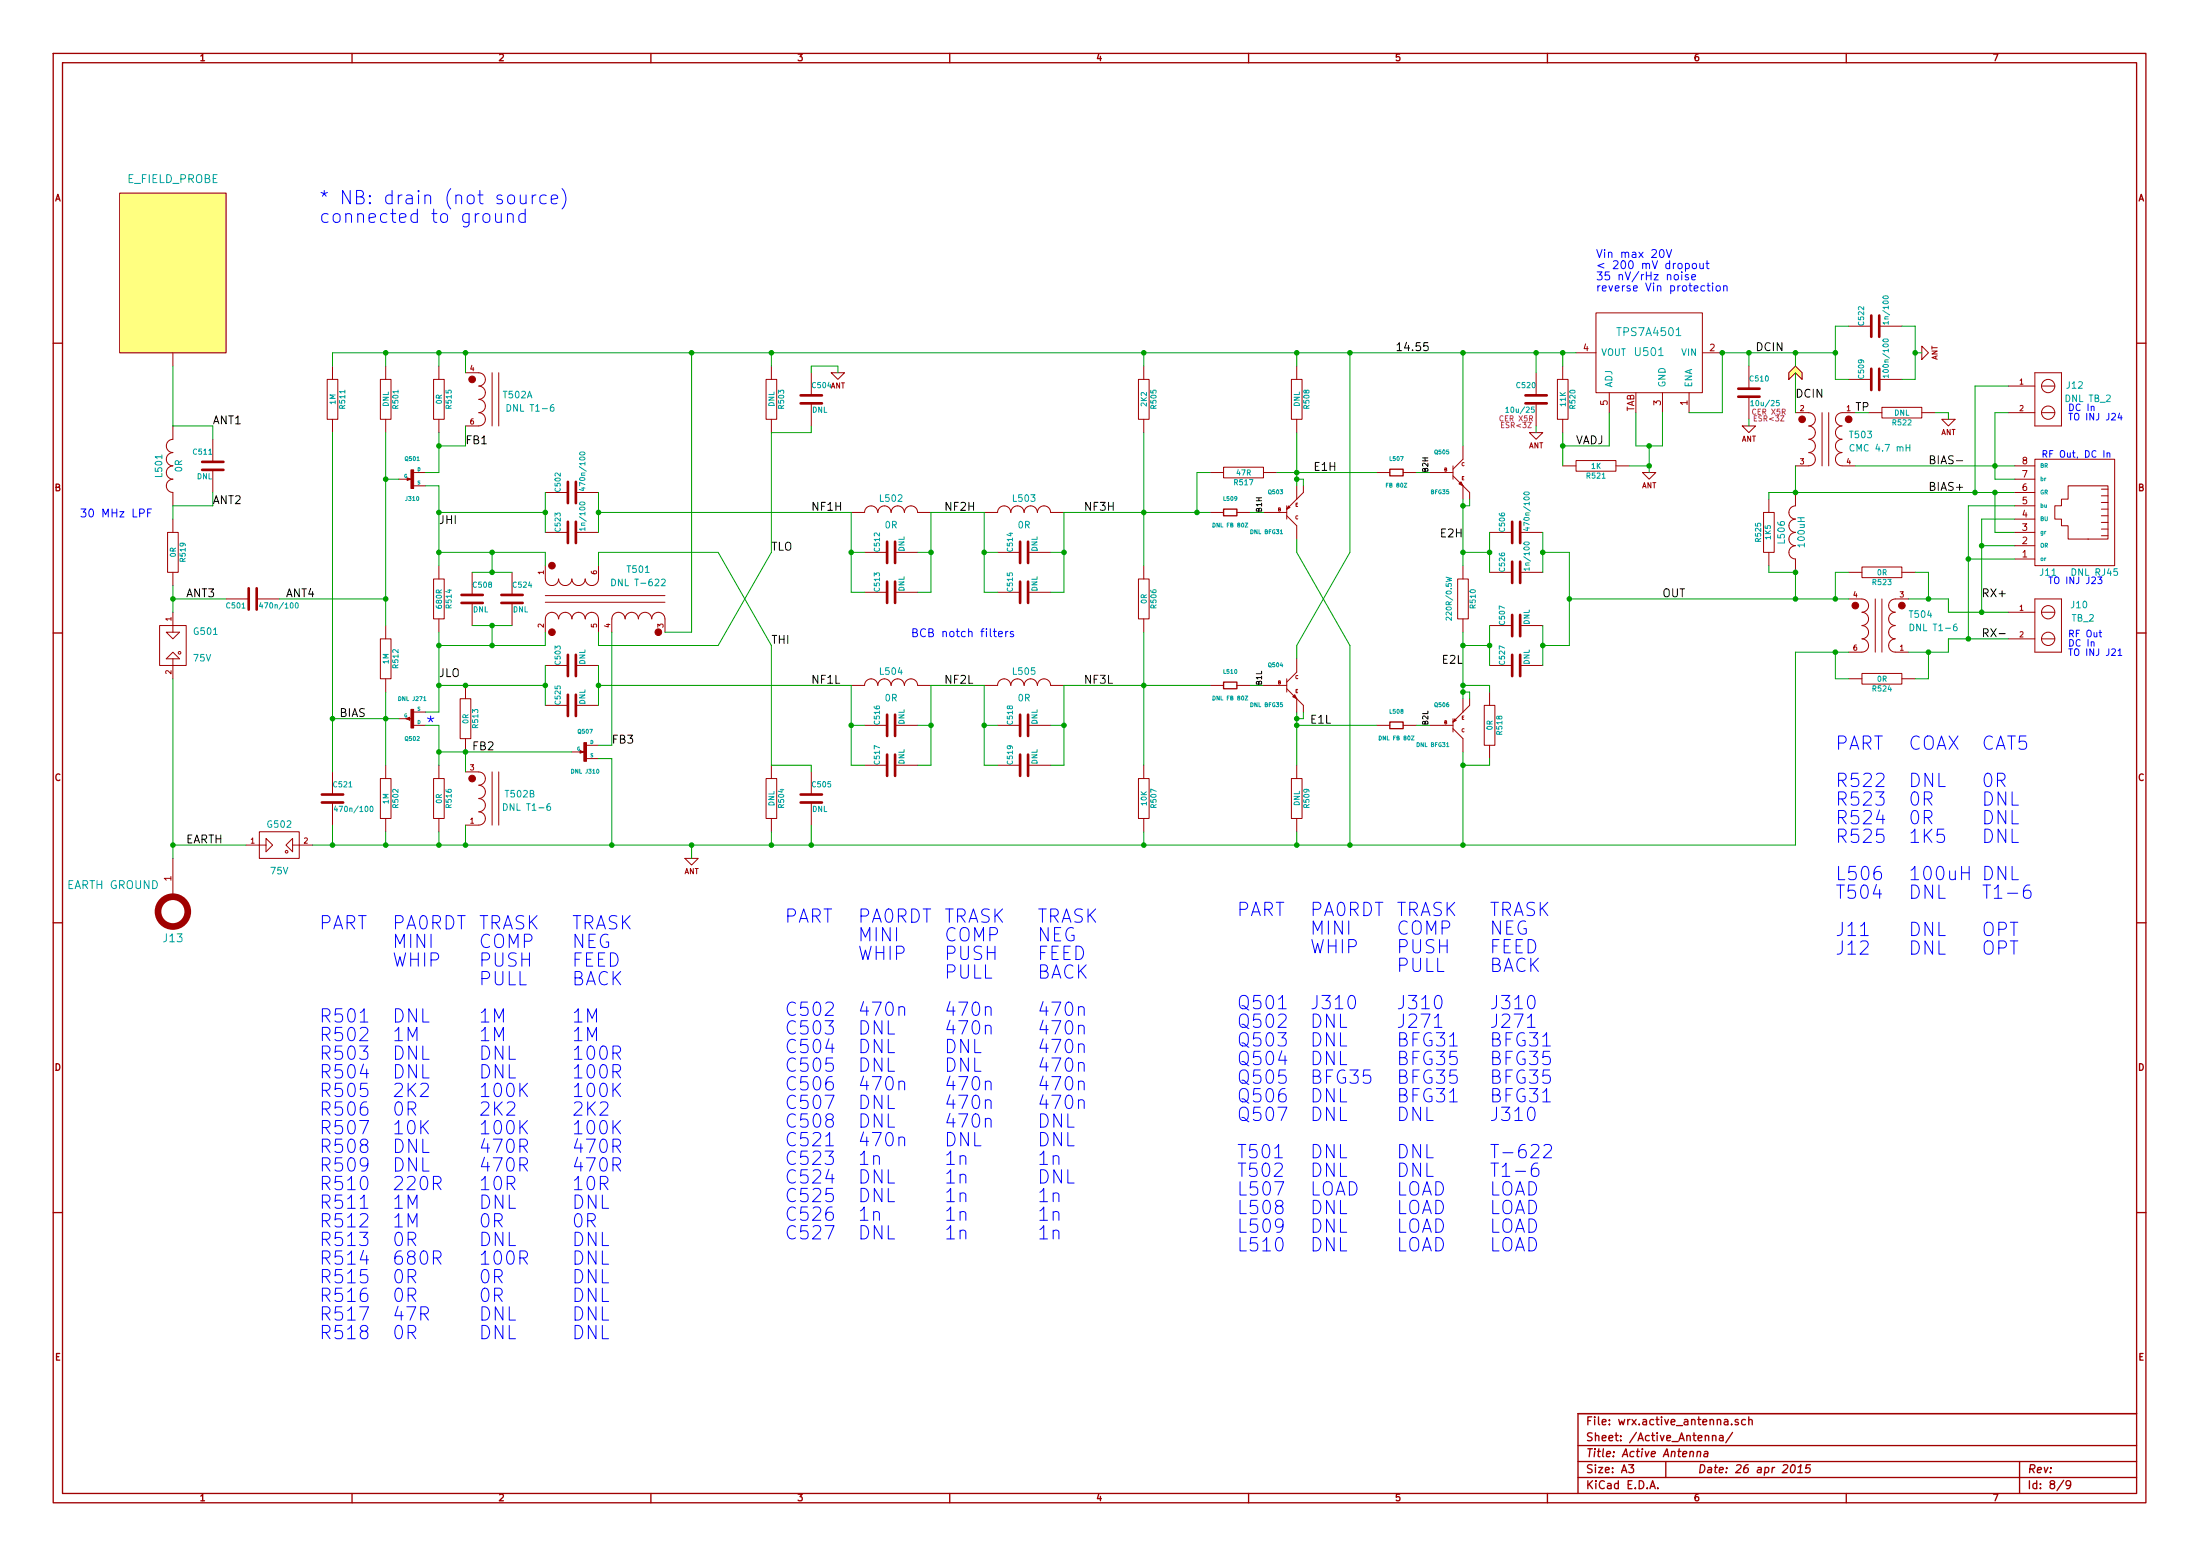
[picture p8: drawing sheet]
EESchema Schematic File Version 2  date Monday, April 27, 2015 12:02:39 PM
LIBS:wrx
LIBS:wrx-cache
EELAYER 27 0
EELAYER END
$Descr A3 16535 11693
encoding utf-8
Sheet 8 9
Title "Active Antenna"
Date "26 apr 2015"
Rev ""
Comp ""
Comment1 ""
Comment2 ""
Comment3 ""
Comment4 ""
$EndDescr
$Comp
L N_JFET Q501
U 1 1
P 3100 3600
F 0 "Q501" H 3100 3750 30  0000 C CNN
F 1 "J310" H 3100 3450 30  0000 C CNN
F 2 "wrx-SOT23_DGS" H 3100 3600 60  0001 C CNN
F 3 "~" H 3100 3600 60  0000 C CNN
	1    3100 3600
	1    0    0    -1  
$EndComp
$Comp
L P_JFET Q502
U 1 1
P 3100 5400
F 0 "Q502" H 3100 5550 30  0000 C CNN
F 1 "DNL J271" H 3100 5250 30  0000 C CNN
F 2 "wrx-SOT23_DGS" H 3100 5400 60  0001 C CNN
F 3 "~" H 3100 5400 60  0000 C CNN
	1    3100 5400
	1    0    0    1   
$EndComp
$Comp
L C C508
U 1 1
P 3550 4500
F 0 "C508" H 3550 4600 40  0000 L CNN
F 1 "DNL" H 3556 4415 40  0000 L CNN
F 2 "wrx-SM0805" H 3588 4350 30  0001 C CNN
F 3 "~" H 3550 4500 60  0000 C CNN
	1    3550 4500
	1    0    0    -1  
$EndComp
$Comp
L R R514
U 1 1
P 3300 4500
F 0 "R514" V 3380 4500 40  0000 C CNN
F 1 "680R" V 3307 4501 40  0000 C CNN
F 2 "wrx-SM0805" V 3230 4500 30  0001 C CNN
F 3 "~" H 3300 4500 30  0000 C CNN
	1    3300 4500
	1    0    0    1   
$EndComp
$Comp
L GAS_DISCHARGE_TUBE G501
U 1 1
P 1300 4850
F 0 "G501" H 1450 4950 50  0000 L CNN
F 1 "75V" H 1450 4750 50  0000 L CNN
F 2 "wrx-GDT" H 1300 4850 50  0001 C CNN
F 3 "~" H 1300 4850 50  0001 C CNN
	1    1300 4850
	1    0    0    -1  
$EndComp
$Comp
L C C502
U 1 1
P 4300 3700
F 0 "C502" H 4300 3800 40  0000 L CNN
F 1 "470n/100" H 4306 3615 40  0000 L CNN
F 2 "wrx-SM1206" H 4338 3550 30  0001 C CNN
F 3 "~" H 4300 3700 60  0000 C CNN
	1    4300 3700
	0    -1   -1   0   
$EndComp
$Comp
L C C503
U 1 1
P 4300 5000
F 0 "C503" H 4300 5100 40  0000 L CNN
F 1 "DNL" H 4306 4915 40  0000 L CNN
F 2 "wrx-SM0805" H 4338 4850 30  0001 C CNN
F 3 "~" H 4300 5000 60  0000 C CNN
	1    4300 5000
	0    -1   -1   0   
$EndComp
$Comp
L R R506
U 1 1
P 8600 4500
F 0 "R506" V 8680 4500 40  0000 C CNN
F 1 "0R" V 8607 4501 40  0000 C CNN
F 2 "wrx-SM0805" V 8530 4500 30  0001 C CNN
F 3 "~" H 8600 4500 30  0000 C CNN
	1    8600 4500
	1    0    0    -1  
$EndComp
$Comp
L R R510
U 1 1
P 11000 4500
F 0 "R510" V 11080 4500 40  0000 C CNN
F 1 "220R/0.5W" V 10900 4500 40  0000 C CNN
F 2 "wrx-SM0805" V 10930 4500 30  0001 C CNN
F 3 "~" H 11000 4500 30  0000 C CNN
	1    11000 4500
	1    0    0    -1  
$EndComp
$Comp
L C C511
U 1 1
P 1600 3500
F 0 "C511" H 1600 3600 40  0000 L CNN
F 1 "DNL" H 1606 3415 40  0000 L CNN
F 2 "wrx-SM0805" H 1638 3350 30  0001 C CNN
F 3 "~" H 1600 3500 60  0000 C CNN
	1    1600 3500
	-1   0    0    -1  
$EndComp
$Comp
L R R501
U 1 1
P 2900 3000
F 0 "R501" V 2980 3000 40  0000 C CNN
F 1 "DNL" V 2907 3001 40  0000 C CNN
F 2 "wrx-SM0805" V 2830 3000 30  0001 C CNN
F 3 "~" H 2900 3000 30  0000 C CNN
	1    2900 3000
	1    0    0    -1  
$EndComp
$Comp
L R R502
U 1 1
P 2900 6000
F 0 "R502" V 2980 6000 40  0000 C CNN
F 1 "1M" V 2907 6001 40  0000 C CNN
F 2 "wrx-SM0805" V 2830 6000 30  0001 C CNN
F 3 "~" H 2900 6000 30  0000 C CNN
	1    2900 6000
	1    0    0    1   
$EndComp
$Comp
L R R505
U 1 1
P 8600 3000
F 0 "R505" V 8680 3000 40  0000 C CNN
F 1 "2K2" V 8607 3001 40  0000 C CNN
F 2 "wrx-SM0805" V 8530 3000 30  0001 C CNN
F 3 "~" H 8600 3000 30  0000 C CNN
	1    8600 3000
	1    0    0    -1  
$EndComp
$Comp
L R R507
U 1 1
P 8600 6000
F 0 "R507" V 8680 6000 40  0000 C CNN
F 1 "10K" V 8607 6001 40  0000 C CNN
F 2 "wrx-SM0402" V 8530 6000 30  0001 C CNN
F 3 "~" H 8600 6000 30  0000 C CNN
	1    8600 6000
	1    0    0    -1  
$EndComp
$Comp
L C C506
U 1 1
P 11400 4000
F 0 "C506" H 11400 4100 40  0000 L CNN
F 1 "470n/100" H 11406 3915 40  0000 L CNN
F 2 "wrx-SM1206" H 11438 3850 30  0001 C CNN
F 3 "~" H 11400 4000 60  0000 C CNN
	1    11400 4000
	0    -1   -1   0   
$EndComp
$Comp
L C C507
U 1 1
P 11400 4700
F 0 "C507" H 11400 4800 40  0000 L CNN
F 1 "DNL" H 11406 4615 40  0000 L CNN
F 2 "wrx-SM0805" H 11438 4550 30  0001 C CNN
F 3 "~" H 11400 4700 60  0000 C CNN
	1    11400 4700
	0    -1   -1   0   
$EndComp
$Comp
L C C509
U 1 1
P 14100 2850
F 0 "C509" H 14100 2950 40  0000 L CNN
F 1 "100n/100" H 14106 2765 40  0000 L CNN
F 2 "wrx-SM0805" H 14138 2700 30  0001 C CNN
F 3 "~" H 14100 2850 60  0000 C CNN
	1    14100 2850
	0    -1   -1   0   
$EndComp
$Comp
L GAS_DISCHARGE_TUBE G502
U 1 1
P 2100 6350
F 0 "G502" V 1950 6350 50  0000 C CNN
F 1 "75V" V 2300 6350 50  0000 C CNN
F 2 "wrx-GDT" H 2100 6350 50  0001 C CNN
F 3 "~" H 2100 6350 50  0001 C CNN
	1    2100 6350
	0    -1   1    0   
$EndComp
$Comp
L CONN_HOLE J13
U 1 1
P 1300 6850
F 0 "J13" H 1300 7050 60  0000 C CNN
F 1 "EARTH GROUND" H 1750 6650 60  0000 C CNN
F 2 "wrx-SCREW_HOLE_#8" H 1300 6850 60  0001 C CNN
F 3 "" H 1300 6850 60  0000 C CNN
	1    1300 6850
	-1   0    0    1   
$EndComp
Text Label 3300 3950 0    60   ~ 0
JHI
Text Label 3300 5100 0    60   ~ 0
JLO
Text Label 1400 4500 0    60   ~ 0
ANT3
Text Label 12500 4500 0    60   ~ 0
OUT
Text Label 10750 2650 2    60   ~ 0
14.55
Text Label 9850 5450 0    60   ~ 0
E1L
Text Label 11000 4050 2    60   ~ 0
E2H
Text Notes 2400 1550 0    100  ~ 0
* NB: drain (not source)\nconnected to ground
Text Label 11000 5000 2    60   ~ 0
E2L
Text Label 9500 3850 1    40   ~ 0
B1H
$Comp
L R R508
U 1 1
P 9750 3000
F 0 "R508" V 9830 3000 40  0000 C CNN
F 1 "DNL" V 9757 3001 40  0000 C CNN
F 2 "wrx-SM0805" V 9680 3000 30  0001 C CNN
F 3 "~" H 9750 3000 30  0000 C CNN
	1    9750 3000
	1    0    0    -1  
$EndComp
$Comp
L R R509
U 1 1
P 9750 6000
F 0 "R509" V 9830 6000 40  0000 C CNN
F 1 "DNL" V 9757 6001 40  0000 C CNN
F 2 "wrx-SM0805" V 9680 6000 30  0001 C CNN
F 3 "~" H 9750 6000 30  0000 C CNN
	1    9750 6000
	1    0    0    -1  
$EndComp
$Comp
L R R517
U 1 1
P 9350 3550
F 0 "R517" V 9430 3550 40  0000 C CNN
F 1 "47R" V 9357 3551 40  0000 C CNN
F 2 "wrx-SM0805" V 9280 3550 30  0001 C CNN
F 3 "~" H 9350 3550 30  0000 C CNN
	1    9350 3550
	0    1    1    0   
$EndComp
$Comp
L T1-6_SPLIT T502
U 2 1
P 3750 6000
F 0 "T502" H 3500 6000 50  0000 L BNN
F 1 "DNL T1-6" H 3350 5900 50  0000 L BNN
F 2 "wrx-MCL_KK81" H 3750 6000 60  0001 C CNN
F 3 "~" H 3750 6000 60  0000 C CNN
	2    3750 6000
	-1   0    0    -1  
$EndComp
$Comp
L T1-6_SPLIT T502
U 1 1
P 3750 3000
F 0 "T502" H 3800 3000 50  0000 L BNN
F 1 "DNL T1-6" H 3800 2900 50  0000 L BNN
F 2 "wrx-MCL_KK81" H 3750 3000 60  0001 C CNN
F 3 "~" H 3750 3000 60  0000 C CNN
	1    3750 3000
	1    0    0    -1  
$EndComp
$Comp
L R R515
U 1 1
P 3300 3000
F 0 "R515" V 3380 3000 40  0000 C CNN
F 1 "0R" V 3307 3001 40  0000 C CNN
F 2 "wrx-SM0805" V 3230 3000 30  0001 C CNN
F 3 "~" H 3300 3000 30  0000 C CNN
	1    3300 3000
	1    0    0    -1  
$EndComp
$Comp
L R R516
U 1 1
P 3300 6000
F 0 "R516" V 3380 6000 40  0000 C CNN
F 1 "0R" V 3307 6001 40  0000 C CNN
F 2 "wrx-SM0805" V 3230 6000 30  0001 C CNN
F 3 "~" H 3300 6000 30  0000 C CNN
	1    3300 6000
	1    0    0    1   
$EndComp
$Comp
L T-622 T501
U 1 1
P 4550 4500
F 0 "T501" V 4800 4250 50  0000 C BNN
F 1 "DNL T-622" V 4700 4250 50  0000 C BNN
F 2 "wrx-MCL_KK81" H 4550 4750 60  0001 C CNN
F 3 "~" H 4550 4750 60  0000 C CNN
	1    4550 4500
	0    -1   -1   0   
$EndComp
$Comp
L N_JFET Q507
U 1 1
P 4400 5650
F 0 "Q507" H 4400 5800 30  0000 C CNN
F 1 "DNL J310" H 4400 5500 30  0000 C CNN
F 2 "wrx-SOT23_DGS" H 4400 5650 60  0001 C CNN
F 3 "~" H 4400 5650 60  0000 C CNN
	1    4400 5650
	1    0    0    -1  
$EndComp
$Comp
L R R513
U 1 1
P 3500 5400
F 0 "R513" V 3580 5400 40  0000 C CNN
F 1 "0R" V 3507 5401 40  0000 C CNN
F 2 "wrx-SM0805" V 3430 5400 30  0001 C CNN
F 3 "~" H 3500 5400 30  0000 C CNN
	1    3500 5400
	1    0    0    1   
$EndComp
$Comp
L R R504
U 1 1
P 5800 6000
F 0 "R504" V 5880 6000 40  0000 C CNN
F 1 "DNL" V 5807 6001 40  0000 C CNN
F 2 "wrx-SM0805" V 5730 6000 30  0001 C CNN
F 3 "~" H 5800 6000 30  0000 C CNN
	1    5800 6000
	1    0    0    1   
$EndComp
$Comp
L C C505
U 1 1
P 6100 6000
F 0 "C505" H 6100 6100 40  0000 L CNN
F 1 "DNL" H 6106 5915 40  0000 L CNN
F 2 "wrx-SM0805" H 6138 5850 30  0001 C CNN
F 3 "~" H 6100 6000 60  0000 C CNN
	1    6100 6000
	1    0    0    -1  
$EndComp
$Comp
L R R503
U 1 1
P 5800 3000
F 0 "R503" V 5880 3000 40  0000 C CNN
F 1 "DNL" V 5807 3001 40  0000 C CNN
F 2 "wrx-SM0805" V 5730 3000 30  0001 C CNN
F 3 "~" H 5800 3000 30  0000 C CNN
	1    5800 3000
	1    0    0    -1  
$EndComp
$Comp
L C C504
U 1 1
P 6100 3000
F 0 "C504" H 6100 3100 40  0000 L CNN
F 1 "DNL" H 6106 2915 40  0000 L CNN
F 2 "wrx-SM0805" H 6138 2850 30  0001 C CNN
F 3 "~" H 6100 3000 60  0000 C CNN
	1    6100 3000
	1    0    0    -1  
$EndComp
$Comp
L R R518
U 1 1
P 11200 5450
F 0 "R518" V 11280 5450 40  0000 C CNN
F 1 "0R" V 11207 5451 40  0000 C CNN
F 2 "wrx-SM0805" V 11130 5450 30  0001 C CNN
F 3 "~" H 11200 5450 30  0000 C CNN
	1    11200 5450
	1    0    0    -1  
$EndComp
$Comp
L R R511
U 1 1
P 2500 3000
F 0 "R511" V 2580 3000 40  0000 C CNN
F 1 "1M" V 2507 3001 40  0000 C CNN
F 2 "wrx-SM0805" V 2430 3000 30  0001 C CNN
F 3 "~" H 2500 3000 30  0000 C CNN
	1    2500 3000
	1    0    0    -1  
$EndComp
$Comp
L R R512
U 1 1
P 2900 4950
F 0 "R512" V 2980 4950 40  0000 C CNN
F 1 "1M" V 2907 4951 40  0000 C CNN
F 2 "wrx-SM0805" V 2830 4950 30  0001 C CNN
F 3 "~" H 2900 4950 30  0000 C CNN
	1    2900 4950
	1    0    0    -1  
$EndComp
Text Label 2750 5400 2    60   ~ 0
BIAS
Text Label 4600 5600 0    60   ~ 0
FB3
Text Label 3500 3350 0    60   ~ 0
FB1
Text Label 3550 5650 0    60   ~ 0
FB2
Text Label 8150 5150 0    60   ~ 0
NF3L
Text Label 10050 3550 2    60   ~ 0
E1H
Text Label 5800 4150 0    60   ~ 0
TLO
Text Label 5800 4850 0    60   ~ 0
THI
$Comp
L GND_ANT #GND0119
U 1 1
P 6300 2800
F 0 "#GND0119" H 6300 2800 30  0001 C CNN
F 1 "GND_ANT" H 6300 2730 30  0001 C CNN
F 2 "~" H 6300 2800 60  0000 C CNN
F 3 "~" H 6300 2800 60  0000 C CNN
	1    6300 2800
	1    0    0    -1  
$EndComp
$Comp
L GND_ANT #GND0120
U 1 1
P 5200 6450
F 0 "#GND0120" H 5200 6450 30  0001 C CNN
F 1 "GND_ANT" H 5200 6380 30  0001 C CNN
F 2 "~" H 5200 6450 60  0000 C CNN
F 3 "~" H 5200 6450 60  0000 C CNN
	1    5200 6450
	1    0    0    -1  
$EndComp
$Comp
L GND_ANT #GND0121
U 1 1
P 14450 2650
F 0 "#GND0121" H 14450 2650 30  0001 C CNN
F 1 "GND_ANT" H 14450 2580 30  0001 C CNN
F 2 "~" H 14450 2650 60  0000 C CNN
F 3 "~" H 14450 2650 60  0000 C CNN
	1    14450 2650
	0    -1   -1   0   
$EndComp
Text Notes 2950 7000 0    100  ~ 0
PA0RDT\nMINI\nWHIP\n\n\nDNL\n1M\nDNL\nDNL\n2K2\n0R\n10K\nDNL\nDNL\n220R\n1M\n1M\n0R\n680R\n0R\n0R\n47R\n0R\n
Text Notes 2400 7000 0    100  ~ 0
PART\n\n\n\n\nR501\nR502\nR503\nR504\nR505\nR506\nR507\nR508\nR509\nR510\nR511\nR512\nR513\nR514\nR515\nR516\nR517\nR518\n
Text Notes 5900 6950 0    100  ~ 0
PART\n\n\n\n\nC502\nC503\nC504\nC505\nC506\nC507\nC508\nC521\nC523\nC524\nC525\nC526\nC527\n
Text Notes 6450 6950 0    100  ~ 0
PA0RDT\nMINI\nWHIP\n\n\n470n\nDNL\nDNL\nDNL\n470n\nDNL\nDNL\n470n\n1n\nDNL\nDNL\n1n\nDNL\n
Text Notes 7100 6950 0    100  ~ 0
TRASK\nCOMP\nPUSH\nPULL\n\n470n\n470n\nDNL\nDNL\n470n\n470n\n470n\nDNL\n1n\n1n\n1n\n1n\n1n\n
Text Notes 7800 6950 0    100  ~ 0
TRASK\nNEG\nFEED\nBACK\n\n470n\n470n\n470n\n470n\n470n\n470n\nDNL\nDNL\n1n\nDNL\n1n\n1n\n1n\n
Text Notes 3600 7000 0    100  ~ 0
TRASK\nCOMP\nPUSH\nPULL\n\n1M\n1M\nDNL\nDNL\n100K\n2K2\n100K\n470R\n470R\n10R\nDNL\n0R\nDNL\n100R\n0R\n0R\nDNL\nDNL\n
Text Notes 4300 7000 0    100  ~ 0
TRASK\nNEG\nFEED\nBACK\n\n1M\n1M\n100R\n100R\n100K\n2K2\n100K\n470R\n470R\n10R\nDNL\n0R\nDNL\nDNL\nDNL\nDNL\nDNL\nDNL\n
$Comp
L COIL L501
U 1 1
P 1300 3500
F 0 "L501" H 1300 3600 50  0000 C CNN
F 1 "0R" H 1300 3450 50  0000 C CNN
F 2 "wrx-SM0805" V 1150 3500 50  0001 C CNN
F 3 "~" V 1300 3500 60  0001 C CNN
	1    1300 3500
	0    -1   -1   0   
$EndComp
Text Label 1600 3200 0    60   ~ 0
ANT1
$Comp
L R R519
U 1 1
P 1300 4150
F 0 "R519" V 1380 4150 40  0000 C CNN
F 1 "0R" V 1307 4151 40  0000 C CNN
F 2 "wrx-SM0805" V 1230 4150 30  0001 C CNN
F 3 "~" H 1300 4150 30  0000 C CNN
	1    1300 4150
	1    0    0    -1  
$EndComp
$Comp
L COIL L502
U 1 1
P 6700 3850
F 0 "L502" H 6700 3950 50  0000 C CNN
F 1 "0R" H 6700 3750 50  0000 C CNN
F 2 "wrx-SM0805" V 6550 3850 50  0001 C CNN
F 3 "~" V 6700 3850 60  0001 C CNN
	1    6700 3850
	1    0    0    -1  
$EndComp
$Comp
L COIL L504
U 1 1
P 6700 5150
F 0 "L504" H 6700 5250 50  0000 C CNN
F 1 "0R" H 6700 5050 50  0000 C CNN
F 2 "wrx-SM0805" V 6550 5150 50  0001 C CNN
F 3 "~" V 6700 5150 60  0001 C CNN
	1    6700 5150
	1    0    0    -1  
$EndComp
$Comp
L COIL L503
U 1 1
P 7700 3850
F 0 "L503" H 7700 3950 50  0000 C CNN
F 1 "0R" H 7700 3750 50  0000 C CNN
F 2 "wrx-SM0805" V 7550 3850 50  0001 C CNN
F 3 "~" V 7700 3850 60  0001 C CNN
	1    7700 3850
	1    0    0    -1  
$EndComp
$Comp
L COIL L505
U 1 1
P 7700 5150
F 0 "L505" H 7700 5250 50  0000 C CNN
F 1 "0R" H 7700 5050 50  0000 C CNN
F 2 "wrx-SM0805" V 7550 5150 50  0001 C CNN
F 3 "~" V 7700 5150 60  0001 C CNN
	1    7700 5150
	1    0    0    -1  
$EndComp
$Comp
L C C512
U 1 1
P 6700 4150
F 0 "C512" H 6700 4250 40  0000 L CNN
F 1 "DNL" H 6706 4065 40  0000 L CNN
F 2 "wrx-SM0805" H 6738 4000 30  0001 C CNN
F 3 "~" H 6700 4150 60  0000 C CNN
	1    6700 4150
	0    -1   -1   0   
$EndComp
$Comp
L C C513
U 1 1
P 6700 4450
F 0 "C513" H 6700 4550 40  0000 L CNN
F 1 "DNL" H 6706 4365 40  0000 L CNN
F 2 "wrx-SM0805" H 6738 4300 30  0001 C CNN
F 3 "~" H 6700 4450 60  0000 C CNN
	1    6700 4450
	0    -1   -1   0   
$EndComp
$Comp
L C C514
U 1 1
P 7700 4150
F 0 "C514" H 7700 4250 40  0000 L CNN
F 1 "DNL" H 7706 4065 40  0000 L CNN
F 2 "wrx-SM0805" H 7738 4000 30  0001 C CNN
F 3 "~" H 7700 4150 60  0000 C CNN
	1    7700 4150
	0    -1   -1   0   
$EndComp
$Comp
L C C515
U 1 1
P 7700 4450
F 0 "C515" H 7700 4550 40  0000 L CNN
F 1 "DNL" H 7706 4365 40  0000 L CNN
F 2 "wrx-SM0805" H 7738 4300 30  0001 C CNN
F 3 "~" H 7700 4450 60  0000 C CNN
	1    7700 4450
	0    -1   -1   0   
$EndComp
$Comp
L C C516
U 1 1
P 6700 5450
F 0 "C516" H 6700 5550 40  0000 L CNN
F 1 "DNL" H 6706 5365 40  0000 L CNN
F 2 "wrx-SM0805" H 6738 5300 30  0001 C CNN
F 3 "~" H 6700 5450 60  0000 C CNN
	1    6700 5450
	0    -1   -1   0   
$EndComp
$Comp
L C C517
U 1 1
P 6700 5750
F 0 "C517" H 6700 5850 40  0000 L CNN
F 1 "DNL" H 6706 5665 40  0000 L CNN
F 2 "wrx-SM0805" H 6738 5600 30  0001 C CNN
F 3 "~" H 6700 5750 60  0000 C CNN
	1    6700 5750
	0    -1   -1   0   
$EndComp
$Comp
L C C518
U 1 1
P 7700 5450
F 0 "C518" H 7700 5550 40  0000 L CNN
F 1 "DNL" H 7706 5365 40  0000 L CNN
F 2 "wrx-SM0805" H 7738 5300 30  0001 C CNN
F 3 "~" H 7700 5450 60  0000 C CNN
	1    7700 5450
	0    -1   -1   0   
$EndComp
$Comp
L C C519
U 1 1
P 7700 5750
F 0 "C519" H 7700 5850 40  0000 L CNN
F 1 "DNL" H 7706 5665 40  0000 L CNN
F 2 "wrx-SM0805" H 7738 5600 30  0001 C CNN
F 3 "~" H 7700 5750 60  0000 C CNN
	1    7700 5750
	0    -1   -1   0   
$EndComp
$Comp
L FERRITE_CHIP L509
U 1 1
P 9250 3850
F 0 "L509" H 9250 3950 30  0000 C CNN
F 1 "DNL FB 80Z" H 9250 3750 30  0000 C CNN
F 2 "wrx-SM0805" H 9250 3850 60  0001 C CNN
F 3 "~" H 9250 3850 60  0000 C CNN
	1    9250 3850
	1    0    0    -1  
$EndComp
$Comp
L FERRITE_CHIP L510
U 1 1
P 9250 5150
F 0 "L510" H 9250 5250 30  0000 C CNN
F 1 "DNL FB 80Z" H 9250 5050 30  0000 C CNN
F 2 "wrx-SM0805" H 9250 5150 60  0001 C CNN
F 3 "~" H 9250 5150 60  0000 C CNN
	1    9250 5150
	1    0    0    -1  
$EndComp
$Comp
L FERRITE_CHIP L507
U 1 1
P 10500 3550
F 0 "L507" H 10500 3650 30  0000 C CNN
F 1 "FB 80Z" H 10500 3450 30  0000 C CNN
F 2 "wrx-SM0805" H 10500 3550 60  0001 C CNN
F 3 "~" H 10500 3550 60  0000 C CNN
	1    10500 3550
	1    0    0    -1  
$EndComp
$Comp
L FERRITE_CHIP L508
U 1 1
P 10500 5450
F 0 "L508" H 10500 5550 30  0000 C CNN
F 1 "DNL FB 80Z" H 10500 5350 30  0000 C CNN
F 2 "wrx-SM0805" H 10500 5450 60  0001 C CNN
F 3 "~" H 10500 5450 60  0000 C CNN
	1    10500 5450
	1    0    0    -1  
$EndComp
Text Label 2150 4500 0    60   ~ 0
ANT4
$Comp
L C C520
U 1 1
P 11550 3000
F 0 "C520" H 11550 3100 40  0000 L CNN
F 1 "10u/25" H 11556 2915 40  0000 L CNN
F 2 "wrx-SM0805" H 11588 2850 30  0001 C CNN
F 3 "~" H 11550 3000 60  0000 C CNN
F 4 "CER X5R" H 11700 2850 40  0000 C CNN "Field4"
F 5 "ESR<3Z" H 11700 2800 40  0000 C CNN "Field5"
	1    11550 3000
	-1   0    0    -1  
$EndComp
$Comp
L GND_ANT #GND0122
U 1 1
P 11550 3250
F 0 "#GND0122" H 11550 3250 30  0001 C CNN
F 1 "GND_ANT" H 11550 3180 30  0001 C CNN
F 2 "~" H 11550 3250 60  0000 C CNN
F 3 "~" H 11550 3250 60  0000 C CNN
	1    11550 3250
	1    0    0    -1  
$EndComp
$Comp
L R R520
U 1 1
P 11750 3000
F 0 "R520" V 11830 3000 40  0000 C CNN
F 1 "11K" V 11757 3001 40  0000 C CNN
F 2 "wrx-SM0805" V 11680 3000 30  0001 C CNN
F 3 "~" H 11750 3000 30  0000 C CNN
	1    11750 3000
	1    0    0    -1  
$EndComp
$Comp
L R R521
U 1 1
P 12000 3500
F 0 "R521" V 12080 3500 40  0000 C CNN
F 1 "1K" V 12007 3501 40  0000 C CNN
F 2 "wrx-SM0805" V 11930 3500 30  0001 C CNN
F 3 "~" H 12000 3500 30  0000 C CNN
	1    12000 3500
	0    1    1    0   
$EndComp
Text Notes 15550 4800 0    50   ~ 0
RF Out\nDC In\nTO INJ J21
$Comp
L TERM_BLOCK_2POS_H J10
U 1 1
P 15400 4700
F 0 "J10" H 15100 4850 50  0000 L CNN
F 1 "TB_2" H 15050 4750 50  0000 L CNN
F 2 "wrx-TERM_BLOCK_2" H 15400 4700 60  0001 C CNN
F 3 "~" H 15400 4700 60  0000 C CNN
	1    15400 4700
	-1   0    0    -1  
$EndComp
$Comp
L PWR_DRV #PWR0123
U 1 1
P 13500 2750
F 0 "#PWR0123" H 13450 2850 40  0001 C CNN
F 1 "PWR_DRV" H 13450 2650 40  0001 C CNN
F 2 "~" H 13500 2750 60  0000 C CNN
F 3 "~" H 13500 2750 60  0000 C CNN
	1    13500 2750
	0    -1   -1   0   
$EndComp
Text Notes 6850 4800 0    60   ~ 0
BCB notch filters
Text Notes 600  3900 0    60   ~ 0
30 MHz LPF
$Comp
L VREG_5PIN U501
U 1 1
P 12400 2650
F 0 "U501" H 12400 2650 60  0000 C CNN
F 1 "TPS7A4501" H 12400 2800 60  0000 C CNN
F 2 "wrx-SOT232_6" H 12350 2300 60  0001 C CNN
F 3 "~" H 12350 2300 60  0000 C CNN
	1    12400 2650
	-1   0    0    -1  
$EndComp
$Comp
L GND_ANT #GND0124
U 1 1
P 12400 3550
F 0 "#GND0124" H 12400 3550 30  0001 C CNN
F 1 "GND_ANT" H 12400 3480 30  0001 C CNN
F 2 "~" H 12400 3550 60  0000 C CNN
F 3 "~" H 12400 3550 60  0000 C CNN
	1    12400 3550
	1    0    0    -1  
$EndComp
Text Label 13200 2650 0    60   ~ 0
DCIN
Text Notes 12000 1950 0    60   ~ 0
Vin max 20V\n< 200 mV dropout\n35 nV/rHz noise\nreverse Vin protection
$Comp
L C C510
U 1 1
P 13150 2950
F 0 "C510" H 13150 3050 40  0000 L CNN
F 1 "10u/25" H 13156 2865 40  0000 L CNN
F 2 "wrx-SM0805" H 13188 2800 30  0001 C CNN
F 3 "~" H 13150 2950 60  0000 C CNN
F 4 "CER X5R" H 13300 2800 40  0000 C CNN "Field4"
F 5 "ESR<3Z" H 13300 2750 40  0000 C CNN "Field5"
	1    13150 2950
	1    0    0    -1  
$EndComp
$Comp
L COIL L506
U 1 1
P 13500 4000
F 0 "L506" H 13500 4100 50  0000 C CNN
F 1 "100uH" H 13500 3950 50  0000 C CNN
F 2 "wrx-SM1812" V 13350 4000 50  0001 C CNN
F 3 "~" V 13500 4000 60  0001 C CNN
	1    13500 4000
	0    -1   -1   0   
$EndComp
$Comp
L C C501
U 1 1
P 1900 4500
F 0 "C501" V 1850 4550 40  0000 L CNN
F 1 "470n/100" V 1850 4150 40  0000 L CNN
F 2 "wrx-SM1206" H 1938 4350 30  0001 C CNN
F 3 "~" H 1900 4500 60  0000 C CNN
	1    1900 4500
	0    -1   -1   0   
$EndComp
$Comp
L T1-6 T504
U 1 1
P 14150 4700
F 0 "T504" H 14350 4750 50  0000 L BNN
F 1 "DNL T1-6" H 14350 4650 50  0000 L BNN
F 2 "wrx-MCL_KK81" H 14150 4700 60  0001 C CNN
F 3 "~" H 14150 4700 60  0000 C CNN
	1    14150 4700
	1    0    0    -1  
$EndComp
$Comp
L R R522
U 1 1
P 14300 3100
F 0 "R522" V 14380 3100 40  0000 C CNN
F 1 "DNL" V 14307 3101 40  0000 C CNN
F 2 "wrx-SM0805" V 14230 3100 30  0001 C CNN
F 3 "~" H 14300 3100 30  0000 C CNN
	1    14300 3100
	0    -1   1    0   
$EndComp
$Comp
L GND_ANT #GND0125
U 1 1
P 14650 3150
F 0 "#GND0125" H 14650 3150 30  0001 C CNN
F 1 "GND_ANT" H 14650 3080 30  0001 C CNN
F 2 "~" H 14650 3150 60  0000 C CNN
F 3 "~" H 14650 3150 60  0000 C CNN
	1    14650 3150
	-1   0    0    -1  
$EndComp
$Comp
L R R523
U 1 1
P 14150 4300
F 0 "R523" V 14230 4300 40  0000 C CNN
F 1 "0R" V 14157 4301 40  0000 C CNN
F 2 "wrx-SM0805" V 14080 4300 30  0001 C CNN
F 3 "~" H 14150 4300 30  0000 C CNN
	1    14150 4300
	0    1    1    0   
$EndComp
$Comp
L R R524
U 1 1
P 14150 5100
F 0 "R524" V 14230 5100 40  0000 C CNN
F 1 "0R" V 14157 5101 40  0000 C CNN
F 2 "wrx-SM0805" V 14080 5100 30  0001 C CNN
F 3 "~" H 14150 5100 30  0000 C CNN
	1    14150 5100
	0    1    1    0   
$EndComp
Text Notes 14350 5650 0    100  ~ 0
COAX\n\nDNL\n0R\n0R\n1K5\n\n100uH\nDNL\n\nDNL\nDNL
Text Notes 14900 5650 0    100  ~ 0
CAT5\n\n0R\nDNL\nDNL\nDNL\n\nDNL\nT1-6\n\nOPT\nOPT
Text Notes 13800 5650 0    100  ~ 0
PART\n\nR522\nR523\nR524\nR525\n\nL506\nT504\n\nJ11\nJ12
Text Notes 3200 5500 0    100  ~ 0
*
$Comp
L C C521
U 1 1
P 2500 6000
F 0 "C521" H 2500 6100 40  0000 L CNN
F 1 "470n/100" H 2506 5915 40  0000 L CNN
F 2 "wrx-SM1206" H 2538 5850 30  0001 C CNN
F 3 "~" H 2500 6000 60  0000 C CNN
	1    2500 6000
	1    0    0    -1  
$EndComp
$Comp
L COMMON_MODE_CHOKE T503
U 1 1
P 13750 3300
F 0 "T503" H 13900 3300 50  0000 L BNN
F 1 "CMC 4.7 mH" H 13900 3200 50  0000 L BNN
F 2 "wrx-CMC" H 13750 3300 60  0001 C CNN
F 3 "~" H 13750 3300 60  0000 C CNN
	1    13750 3300
	1    0    0    -1  
$EndComp
Text Label 14500 3700 0    60   ~ 0
BIAS+
Text Label 14500 3500 0    60   ~ 0
BIAS-
$Comp
L TERM_BLOCK_2POS_H J12
U 1 1
P 15400 3000
F 0 "J12" H 15200 3100 50  0000 C CNN
F 1 "DNL TB_2" H 15100 3000 50  0000 C CNN
F 2 "wrx-TERM_BLOCK_2" H 15400 3000 60  0001 C CNN
F 3 "~" H 15400 3000 60  0000 C CNN
	1    15400 3000
	-1   0    0    -1  
$EndComp
Text Notes 15550 3100 0    50   ~ 0
DC In\nTO INJ J24
Text Notes 15350 3450 0    50   ~ 0
RF Out, DC In
$Comp
L GND_ANT #GND0126
U 1 1
P 13150 3200
F 0 "#GND0126" H 13150 3200 30  0001 C CNN
F 1 "GND_ANT" H 13150 3130 30  0001 C CNN
F 2 "~" H 13150 3200 60  0000 C CNN
F 3 "~" H 13150 3200 60  0000 C CNN
	1    13150 3200
	1    0    0    -1  
$EndComp
$Comp
L C C522
U 1 1
P 14100 2450
F 0 "C522" H 14100 2550 40  0000 L CNN
F 1 "1n/100" H 14106 2365 40  0000 L CNN
F 2 "wrx-SM0805" H 14138 2300 30  0001 C CNN
F 3 "~" H 14100 2450 60  0000 C CNN
	1    14100 2450
	0    -1   -1   0   
$EndComp
$Comp
L R R525
U 1 1
P 13300 4000
F 0 "R525" V 13380 4000 40  0000 C CNN
F 1 "1K5" V 13307 4001 40  0000 C CNN
F 2 "wrx-SM0805" V 13230 4000 30  0001 C CNN
F 3 "~" H 13300 4000 30  0000 C CNN
	1    13300 4000
	-1   0    0    -1  
$EndComp
Text Notes 15400 4400 0    50   ~ 0
TO INJ J23
$Comp
L E_FIELD_PROBE #PWR0127
U 1 1
P 1300 2050
F 0 "#PWR0127" H 1000 1350 60  0001 C CNN
F 1 "E_FIELD_PROBE" H 1300 2750 60  0000 C CNN
F 2 "~" H 1300 2050 60  0000 C CNN
F 3 "~" H 1300 2050 60  0000 C CNN
	1    1300 2050
	1    0    0    -1  
$EndComp
$Comp
L C C525
U 1 1
P 4300 5300
F 0 "C525" H 4300 5400 40  0000 L CNN
F 1 "DNL" H 4306 5215 40  0000 L CNN
F 2 "wrx-SM0805" H 4338 5150 30  0001 C CNN
F 3 "~" H 4300 5300 60  0000 C CNN
	1    4300 5300
	0    -1   -1   0   
$EndComp
$Comp
L C C524
U 1 1
P 3850 4500
F 0 "C524" H 3850 4600 40  0000 L CNN
F 1 "DNL" H 3856 4415 40  0000 L CNN
F 2 "wrx-SM0805" H 3888 4350 30  0001 C CNN
F 3 "~" H 3850 4500 60  0000 C CNN
	1    3850 4500
	1    0    0    -1  
$EndComp
$Comp
L C C523
U 1 1
P 4300 4000
F 0 "C523" H 4300 4100 40  0000 L CNN
F 1 "1n/100" H 4306 3915 40  0000 L CNN
F 2 "wrx-SM0805" H 4338 3850 30  0001 C CNN
F 3 "~" H 4300 4000 60  0000 C CNN
	1    4300 4000
	0    -1   -1   0   
$EndComp
$Comp
L C C526
U 1 1
P 11400 4300
F 0 "C526" H 11400 4400 40  0000 L CNN
F 1 "1n/100" H 11406 4215 40  0000 L CNN
F 2 "wrx-SM0805" H 11438 4150 30  0001 C CNN
F 3 "~" H 11400 4300 60  0000 C CNN
	1    11400 4300
	0    -1   -1   0   
$EndComp
$Comp
L C C527
U 1 1
P 11400 5000
F 0 "C527" H 11400 5100 40  0000 L CNN
F 1 "DNL" H 11406 4915 40  0000 L CNN
F 2 "wrx-SM0805" H 11438 4850 30  0001 C CNN
F 3 "~" H 11400 5000 60  0000 C CNN
	1    11400 5000
	0    -1   -1   0   
$EndComp
Text Notes 9300 6900 0    100  ~ 0
PART\n\n\n\n\nQ501\nQ502\nQ503\nQ504\nQ505\nQ506\nQ507\n\nT501\nT502\nL507\nL508\nL509\nL510\n
Text Notes 9850 6900 0    100  ~ 0
PA0RDT\nMINI\nWHIP\n\n\nJ310\nDNL\nDNL\nDNL\nBFG35\nDNL\nDNL\n\nDNL\nDNL\nLOAD\nDNL\nDNL\nDNL\n
Text Notes 10500 6900 0    100  ~ 0
TRASK\nCOMP\nPUSH\nPULL\n\nJ310\nJ271\nBFG31\nBFG35\nBFG35\nBFG31\nDNL\n\nDNL\nDNL\nLOAD\nLOAD\nLOAD\nLOAD\n
Text Notes 11200 6900 0    100  ~ 0
TRASK\nNEG\nFEED\nBACK\n\nJ310\nJ271\nBFG31\nBFG35\nBFG35\nBFG31\nJ310\n\nT-622\nT1-6\nLOAD\nLOAD\nLOAD\nLOAD\n
$Comp
L NPN_2E Q505
U 1 1
P 10950 3550
F 0 "Q505" H 10900 3700 30  0000 R CNN
F 1 "BFG35" H 10900 3400 30  0000 R CNN
F 2 "wrx-SOT223_EBEC" H 10950 3550 60  0001 C CNN
F 3 "~" H 10950 3550 60  0000 C CNN
	1    10950 3550
	1    0    0    -1  
$EndComp
$Comp
L PNP_2E Q503
U 1 1
P 9700 3850
F 0 "Q503" H 9650 4000 30  0000 R CNN
F 1 "DNL BFG31" H 9650 3700 30  0000 R CNN
F 2 "wrx-SOT223_EBEC" H 9700 3850 60  0001 C CNN
F 3 "~" H 9700 3850 60  0000 C CNN
	1    9700 3850
	1    0    0    -1  
$EndComp
$Comp
L PNP_2E Q506
U 1 1
P 10950 5450
F 0 "Q506" H 10900 5600 30  0000 R CNN
F 1 "DNL BFG31" H 10900 5300 30  0000 R CNN
F 2 "wrx-SOT223_EBEC" H 10950 5450 60  0001 C CNN
F 3 "~" H 10950 5450 60  0000 C CNN
	1    10950 5450
	1    0    0    -1  
$EndComp
Wire Wire Line
	3300 3650 3300 4250
Wire Wire Line
	3200 3650 3300 3650
Connection ~ 3300 4150
Wire Wire Line
	3300 4750 3300 5350
Wire Wire Line
	3700 4700 3700 4850
Connection ~ 3700 4850
Wire Wire Line
	3300 5350 3200 5350
Connection ~ 3300 4850
Wire Wire Line
	3700 4300 3700 4150
Connection ~ 3700 4150
Wire Wire Line
	3000 3600 2900 3600
Wire Wire Line
	2900 5200 2900 5750
Wire Wire Line
	2500 5400 3000 5400
Wire Wire Line
	2900 4500 2100 4500
Connection ~ 2900 4500
Connection ~ 2900 5400
Connection ~ 2900 3600
Wire Wire Line
	3200 5450 3300 5450
Wire Wire Line
	2900 6350 2900 6250
Connection ~ 3300 6350
Wire Wire Line
	11800 4500 13900 4500
Connection ~ 11800 4500
Wire Wire Line
	3300 3550 3200 3550
Connection ~ 3300 2650
Wire Wire Line
	3300 3250 3300 3550
Wire Wire Line
	3300 2650 3300 2750
Wire Wire Line
	3300 6350 3300 6250
Wire Wire Line
	3300 5450 3300 5750
Wire Wire Line
	5200 2650 5200 4750
Wire Wire Line
	4500 4750 4500 4850
Wire Wire Line
	4500 4250 4500 4150
Wire Wire Line
	4500 4150 5400 4150
Wire Wire Line
	3300 5650 4300 5650
Connection ~ 3300 5650
Wire Wire Line
	4600 5600 4500 5600
Connection ~ 3500 5650
Wire Wire Line
	4500 4850 5400 4850
Connection ~ 3300 5150
Wire Wire Line
	3300 4850 4100 4850
Wire Wire Line
	4100 4850 4100 4750
Wire Wire Line
	3300 4150 4100 4150
Wire Wire Line
	4100 4150 4100 4250
Wire Wire Line
	3500 5650 3500 5800
Connection ~ 3300 3850
Wire Wire Line
	4600 4750 4600 5600
Wire Wire Line
	5400 4850 5800 4150
Wire Wire Line
	5400 4150 5800 4850
Wire Wire Line
	5800 4850 5800 5750
Wire Wire Line
	5800 5750 6100 5750
Wire Wire Line
	6100 5750 6100 5800
Wire Wire Line
	5800 6350 5800 6250
Connection ~ 5800 6350
Wire Wire Line
	6100 6350 6100 6200
Connection ~ 6100 6350
Wire Wire Line
	5800 2650 5800 2750
Connection ~ 5800 2650
Wire Wire Line
	5800 4150 5800 3250
Wire Wire Line
	5800 3250 6100 3250
Wire Wire Line
	6100 3250 6100 3200
Wire Wire Line
	6100 2800 6100 2750
Wire Wire Line
	6100 2750 6300 2750
Wire Wire Line
	6300 2750 6300 2800
Wire Wire Line
	3500 6350 3500 6200
Connection ~ 3500 6350
Wire Wire Line
	3500 2650 3500 2800
Connection ~ 3500 2650
Wire Wire Line
	3500 3200 3500 3350
Wire Wire Line
	3500 3350 3300 3350
Connection ~ 3300 3350
Wire Wire Line
	4500 5700 4600 5700
Wire Wire Line
	4600 5700 4600 6350
Connection ~ 4600 6350
Wire Wire Line
	9750 3250 9750 3650
Wire Wire Line
	9600 3550 10350 3550
Connection ~ 9750 3550
Wire Wire Line
	9750 5350 9750 5750
Wire Wire Line
	10350 5450 9750 5450
Connection ~ 9750 5450
Wire Wire Line
	8600 3250 8600 4250
Connection ~ 8600 3850
Wire Wire Line
	8600 4750 8600 5750
Connection ~ 8600 5150
Wire Wire Line
	11000 3750 11000 4250
Wire Wire Line
	11000 4750 11000 5250
Wire Wire Line
	11000 2650 11000 3350
Connection ~ 11000 2650
Wire Wire Line
	11000 6350 11000 5650
Wire Wire Line
	8600 6350 8600 6250
Connection ~ 8600 6350
Wire Wire Line
	9750 6350 9750 6250
Connection ~ 9750 6350
Wire Wire Line
	11200 5750 11000 5750
Wire Wire Line
	11000 5150 11200 5150
Connection ~ 11000 5150
Wire Wire Line
	11200 5150 11200 5200
Connection ~ 11000 5750
Wire Wire Line
	11200 5700 11200 5750
Wire Wire Line
	11600 4150 11800 4150
Wire Wire Line
	11800 4850 11600 4850
Wire Wire Line
	2900 3250 2900 4700
Wire Wire Line
	2500 3250 2500 5800
Wire Wire Line
	11200 4150 11000 4150
Connection ~ 11000 4150
Wire Wire Line
	11200 4850 11000 4850
Connection ~ 11000 4850
Wire Wire Line
	8600 2650 8600 2750
Connection ~ 8600 2650
Wire Wire Line
	9750 2650 9750 2750
Connection ~ 9750 2650
Wire Wire Line
	5200 6350 5200 6450
Connection ~ 5200 6350
Connection ~ 2900 6350
Connection ~ 3500 5150
Wire Wire Line
	5200 4750 5000 4750
Connection ~ 5200 2650
Wire Wire Line
	9750 4950 9750 4850
Wire Wire Line
	9750 4850 10150 4150
Wire Wire Line
	10150 4150 10150 2650
Connection ~ 10150 2650
Wire Wire Line
	9750 4050 9750 4150
Wire Wire Line
	9750 4150 10150 4850
Wire Wire Line
	10150 4850 10150 6350
Connection ~ 10150 6350
Wire Wire Line
	1300 3200 1300 2750
Wire Wire Line
	1300 3800 1600 3800
Wire Wire Line
	1600 3800 1600 3700
Wire Wire Line
	1300 3200 1600 3200
Wire Wire Line
	1600 3200 1600 3300
Wire Wire Line
	3300 3850 4100 3850
Wire Wire Line
	3300 5150 4100 5150
Wire Wire Line
	4500 3850 6400 3850
Wire Wire Line
	7000 3850 7400 3850
Wire Wire Line
	4500 5150 6400 5150
Wire Wire Line
	7000 5150 7400 5150
Wire Wire Line
	6400 3850 6400 4450
Wire Wire Line
	6400 4450 6500 4450
Wire Wire Line
	6500 4150 6400 4150
Connection ~ 6400 4150
Wire Wire Line
	7000 3850 7000 4450
Wire Wire Line
	7000 4450 6900 4450
Wire Wire Line
	6900 4150 7000 4150
Connection ~ 7000 4150
Wire Wire Line
	7400 3850 7400 4450
Wire Wire Line
	7400 4450 7500 4450
Wire Wire Line
	7500 4150 7400 4150
Connection ~ 7400 4150
Wire Wire Line
	8000 3850 8000 4450
Wire Wire Line
	8000 4450 7900 4450
Wire Wire Line
	7900 4150 8000 4150
Connection ~ 8000 4150
Wire Wire Line
	6400 5150 6400 5750
Wire Wire Line
	6400 5750 6500 5750
Wire Wire Line
	6500 5450 6400 5450
Connection ~ 6400 5450
Wire Wire Line
	7000 5150 7000 5750
Wire Wire Line
	7000 5750 6900 5750
Wire Wire Line
	6900 5450 7000 5450
Connection ~ 7000 5450
Wire Wire Line
	7400 5150 7400 5750
Wire Wire Line
	7400 5750 7500 5750
Wire Wire Line
	7500 5450 7400 5450
Connection ~ 7400 5450
Wire Wire Line
	8000 5150 8000 5750
Wire Wire Line
	8000 5750 7900 5750
Wire Wire Line
	7900 5450 8000 5450
Connection ~ 8000 5450
Wire Wire Line
	9400 3850 9500 3850
Wire Wire Line
	9400 5150 9500 5150
Wire Wire Line
	10650 3550 10750 3550
Wire Wire Line
	10650 5450 10750 5450
Wire Wire Line
	1300 4500 1700 4500
Wire Wire Line
	11800 4150 11800 4850
Wire Wire Line
	11550 3200 11550 3250
Connection ~ 11000 6350
Wire Wire Line
	9100 3550 9000 3550
Wire Wire Line
	9000 3550 9000 3850
Connection ~ 9000 3850
Wire Wire Line
	2500 2650 11850 2650
Wire Wire Line
	1300 3800 1300 3900
Wire Wire Line
	1300 4400 1300 4600
Connection ~ 1300 4500
Wire Wire Line
	8000 3850 9100 3850
Wire Wire Line
	8000 5150 9100 5150
Wire Wire Line
	1300 5100 1300 6450
Wire Wire Line
	1300 6350 1850 6350
Connection ~ 1300 6350
Wire Wire Line
	2350 6350 13500 6350
Wire Wire Line
	11750 2750 11750 2650
Wire Wire Line
	11750 3350 12100 3350
Wire Wire Line
	12100 3350 12100 3100
Wire Wire Line
	11750 3250 11750 3500
Connection ~ 11750 3350
Wire Wire Line
	12250 3500 12400 3500
Connection ~ 12400 3500
Wire Wire Line
	12300 3100 12300 3350
Wire Wire Line
	12300 3350 12500 3350
Wire Wire Line
	12400 3350 12400 3550
Wire Wire Line
	12500 3350 12500 3100
Connection ~ 12400 3350
Wire Wire Line
	13500 2650 13500 2750
Wire Wire Line
	13500 4300 13500 4500
Connection ~ 13500 4500
Wire Wire Line
	12950 2650 13800 2650
Wire Wire Line
	14650 3100 14650 3150
Wire Wire Line
	13900 4300 13800 4300
Wire Wire Line
	13800 4300 13800 4500
Connection ~ 13800 4500
Wire Wire Line
	13500 4900 13900 4900
Wire Wire Line
	13800 4900 13800 5100
Wire Wire Line
	13800 5100 13900 5100
Wire Wire Line
	14400 5100 14500 5100
Wire Wire Line
	14500 5100 14500 4900
Wire Wire Line
	14350 4900 14650 4900
Wire Wire Line
	14650 4900 14650 4800
Connection ~ 14500 4900
Wire Wire Line
	14650 4500 14650 4600
Wire Wire Line
	14350 4500 14650 4500
Wire Wire Line
	14400 4300 14500 4300
Wire Wire Line
	14500 4300 14500 4500
Connection ~ 14500 4500
Wire Wire Line
	14650 3100 14550 3100
Wire Wire Line
	13900 2450 13800 2450
Wire Wire Line
	13800 2450 13800 2850
Wire Wire Line
	13800 2850 13900 2850
Wire Wire Line
	14300 2450 14400 2450
Wire Wire Line
	14400 2450 14400 2850
Wire Wire Line
	14400 2850 14300 2850
Connection ~ 13800 2650
Wire Wire Line
	14400 2650 14450 2650
Connection ~ 14400 2650
Connection ~ 13500 2650
Wire Wire Line
	13500 6350 13500 4900
Connection ~ 13800 4900
Connection ~ 11750 2650
Wire Wire Line
	2900 2650 2900 2750
Wire Wire Line
	2500 2650 2500 2750
Connection ~ 2900 2650
Wire Wire Line
	2500 6200 2500 6350
Connection ~ 2500 6350
Connection ~ 2500 5400
Wire Wire Line
	13500 3100 13500 2800
Wire Wire Line
	13500 3500 13500 3700
Wire Wire Line
	13950 3500 15150 3500
Wire Wire Line
	13300 3700 15150 3700
Connection ~ 13500 3700
Wire Wire Line
	13950 3100 14050 3100
Wire Wire Line
	15150 4000 15000 4000
Wire Wire Line
	15000 3600 15150 3600
Wire Wire Line
	15000 3100 15000 3600
Wire Wire Line
	15000 4000 15000 3700
Connection ~ 15000 3500
Connection ~ 15000 3700
Wire Wire Line
	15100 3100 15000 3100
Wire Wire Line
	15100 2900 14850 2900
Wire Wire Line
	14850 2900 14850 3700
Connection ~ 14850 3700
Wire Wire Line
	11550 2650 11550 2800
Connection ~ 11550 2650
Wire Wire Line
	13150 3150 13150 3200
Wire Wire Line
	12700 3100 12950 3100
Wire Wire Line
	12950 3100 12950 2650
Wire Wire Line
	13150 2650 13150 2750
Connection ~ 13150 2650
Connection ~ 12950 2650
Wire Wire Line
	13300 3750 13300 3700
Wire Wire Line
	13300 4250 13300 4300
Wire Wire Line
	13300 4300 13500 4300
Connection ~ 13500 4300
Wire Wire Line
	3550 4300 3850 4300
Connection ~ 3700 4300
Wire Wire Line
	3550 4700 3850 4700
Connection ~ 3700 4700
Wire Wire Line
	4100 5000 4100 5300
Connection ~ 4100 5150
Wire Wire Line
	4500 5000 4500 5300
Connection ~ 4500 5150
Wire Wire Line
	4100 3700 4100 4000
Connection ~ 4100 3850
Wire Wire Line
	4500 3700 4500 4000
Connection ~ 4500 3850
Wire Wire Line
	11200 4000 11200 4300
Connection ~ 11200 4150
Wire Wire Line
	11600 4000 11600 4300
Connection ~ 11600 4150
Wire Wire Line
	11200 4700 11200 5000
Connection ~ 11200 4850
Wire Wire Line
	11600 4700 11600 5000
Connection ~ 11600 4850
Wire Wire Line
	11050 3750 11050 3800
Wire Wire Line
	11050 3800 11000 3800
Connection ~ 11000 3800
Wire Wire Line
	9800 3650 9800 3600
Wire Wire Line
	9800 3600 9750 3600
Connection ~ 9750 3600
Wire Wire Line
	11050 5250 11050 5200
Wire Wire Line
	11050 5200 11000 5200
Connection ~ 11000 5200
$Comp
L NPN_2E Q504
U 1 1
P 9700 5150
F 0 "Q504" H 9650 5300 30  0000 R CNN
F 1 "DNL BFG35" H 9650 5000 30  0000 R CNN
F 2 "wrx-SOT223_EBEC" H 9700 5150 60  0001 C CNN
F 3 "~" H 9700 5150 60  0000 C CNN
	1    9700 5150
	1    0    0    -1  
$EndComp
Wire Wire Line
	9800 5350 9800 5400
Wire Wire Line
	9800 5400 9750 5400
Connection ~ 9750 5400
Text Label 1600 3800 0    60   ~ 0
ANT2
Text Label 1400 6350 0    60   ~ 0
EARTH
Text Label 9500 5150 1    40   ~ 0
B1L
Text Label 8150 3850 0    60   ~ 0
NF3H
Text Label 6100 3850 0    60   ~ 0
NF1H
Text Label 7100 3850 0    60   ~ 0
NF2H
Text Label 6100 5150 0    60   ~ 0
NF1L
Text Label 7100 5150 0    60   ~ 0
NF2L
Text Label 10750 3550 1    40   ~ 0
B2H
Text Label 10750 5450 1    40   ~ 0
B2L
Text Label 11850 3350 0    60   ~ 0
VADJ
Text Label 14900 4500 0    60   ~ 0
RX+
Text Label 14900 4800 0    60   ~ 0
RX-
Text Label 13950 3100 0    60   ~ 0
TP
Wire Wire Line
	14650 4600 15100 4600
Wire Wire Line
	15150 4100 14900 4100
Wire Wire Line
	14900 3900 14900 4600
Connection ~ 14900 4600
Wire Wire Line
	15150 3900 14900 3900
Connection ~ 14900 4100
$Comp
L RJ45-NO-SHIELD J11
U 1 1
P 15600 3850
F 0 "J11" V 15150 3650 50  0000 C CNN
F 1 "DNL RJ45" V 15150 4000 50  0000 C CNN
F 2 "wrx-RJ45_8" H 15600 3950 60  0001 C CNN
F 3 "~" H 15600 3950 60  0000 C CNN
	1    15600 3850
	0    1    -1   0   
$EndComp
Wire Wire Line
	14650 4800 15100 4800
Wire Wire Line
	15150 3800 14800 3800
Wire Wire Line
	14800 3800 14800 4800
Connection ~ 14800 4800
Wire Wire Line
	15150 4200 14800 4200
Connection ~ 14800 4200
Text Label 13500 3000 0    60   ~ 0
DCIN
$EndSCHEMATC
